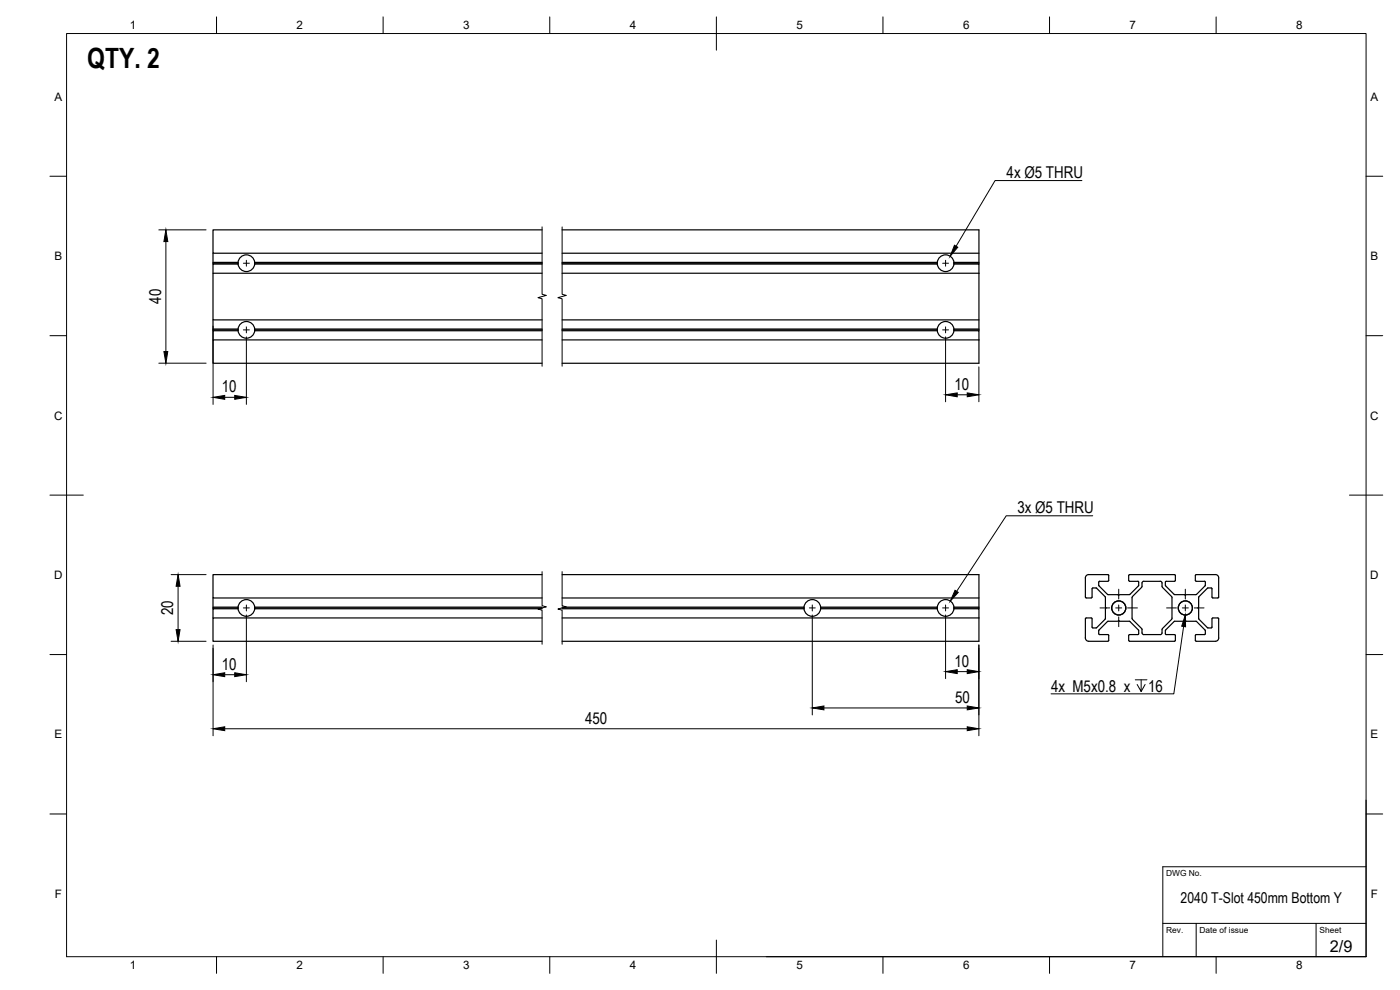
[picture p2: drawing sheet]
<svg xmlns="http://www.w3.org/2000/svg" width="420mm" height="297mm" viewBox="0 0 420 297" stroke-linecap="round" stroke-linejoin="round" font-family="sans-serif">
<!-- layer: Visible -->
<g fill="none" stroke="#000" stroke-width=".36">
<path d="M63.9 76v2.7M71.4 79h-7.5v.2M71.4 79.2h-7.5v2.8M71.4 78.7h-7.5v.3M71.4 79l.1 .2M71.5 78.7l-.1 .3M71.5 78.7a2.51 2.51 0 0 1 2.6-2.2 2.51 2.51 0 0 1 2.4 2.5M76.4 79.2h86.3M76.4 78.7h86.3M76.4 79h86.3M76.5 79a2.51 2.51 0 0 1-2.4 2.5 2.51 2.51 0 0 1-2.6-2.3M162.7 69h-98.8v7h98.8"/>
<path d="M168.7 69h125.1v10.2M168.7 79.2h112.6M168.7 79h112.6M168.7 78.7h112.6M168.7 76h125.1M281.3 79v.2M281.3 78.7v.3M281.3 78.7a2.51 2.51 0 0 1 2.5-2.2 2.51 2.51 0 0 1 2.5 2.2M281.3 79.2a2.51 2.51 0 0 0 2.5 2.3 2.51 2.51 0 0 0 2.5-2.3M286.3 79.2h7.5v2.8M286.3 78.7h7.5M286.3 78.7v.3"/>
<path d="M286.3 79h7.5M286.3 79v.2M63.9 96v2.7M71.4 99h-7.5v.2M71.4 99.2h-7.5v2.8M71.4 98.7h-7.5v.3M71.4 99a2.51 2.51 0 0 0 2.5 2.5 2.51 2.51 0 0 0 2.6-2.5M71.5 98.7l-.1 .3M71.5 98.7a2.51 2.51 0 0 1 2.6-2.2 2.51 2.51 0 0 1 2.4 2.5M76.4 99.2h86.3M76.4 98.7h86.3M76.4 99h86.3"/>
<path d="M162.7 82h-98.8v14h98.8M168.7 99.2h112.6M168.7 99h112.6M168.7 98.7h112.6M168.7 82h125.1M168.7 96h125.1M281.3 99a2.51 2.51 0 0 0 2.5 2.5 2.51 2.51 0 0 0 2.5-2.5M281.3 98.7v.3M281.3 98.7a2.51 2.51 0 0 1 2.5-2.2 2.51 2.51 0 0 1 2.5 2.2M286.3 99.2h7.5v2.8M286.3 98.7h7.5M286.3 98.7v.3"/>
<path d="M286.3 99h7.5M293.8 82v17.2M162.7 102h-98.8v7h98.8M168.7 102h125.1M293.8 102v7h-125.1M63.9 179.4v2.8M162.7 172.4h-98.8v7h98.8M168.7 172.4h125.1v9.8M168.7 179.4h125.1M327.7 176.7v2.6l-1.7 .1-.2-.2M328 176.4l1.1 .1M328 176.4l-.3 .3"/>
<path d="M329.1 176.5l2.6 2.5M329.8 175.6l2.7 2.8h3l.2 .3 .3-.3h3l2.7-2.8M330 174.4h2.5M330 174.4l-.2 .2-.1 1M331.7 179v3.2l.3 .2-.3 .3v3.1M332.5 172.4h-5.8a1.01 1.01 0 0 0-1 1v5.8M332.5 172.4l.2 .3v1.5l-.2 .2M339 174.4h2.5M341.5 174.4l.2 .2v1M343.2 174.4h5M343.2 174.4l-.4 .2-.2 1.6-2.8 2.9v6.6l2.9 3v1.2l.3 .4 5.2 .1M348.2 174.4l.5 .2 .2 1.6 2.8 3.1v6.4l-2.8 2.9-.2 1.6-.5 .2"/>
<path d="M349.7 174.7v.9M349.8 175.6v.2M349.8 175.8l2.6 2.5M350 174.4h2.5M350 174.4l-.2 .2M352.5 174.4l.2-.2v-1.5l-.2-.3h-13.5l-.3 .3 .1 1.5 .2 .2M358.7 172.7v1.5M358.8 174.2l.2 .2M359 174.4h2.5M361.5 174.4l.2 .2v1M361.7 175.6l-2.8 2.8h-2.9l-.3 .3-.2-.3-3.1-.1M363.7 176.7l-.2-.3-1.1 .1-2.6 2.5-.1 3.2-.2 .2 .2 .3 .1 3 2.6 2.6h1.3v-2.6"/>
<path d="M364.7 172.4h-5.7l-.2 .3M364.8 172.4a1.01 1.01 0 0 1 1 1l-.1 5.9h-1.9l-.1-2.6M71.4 182.4h-7.5v.3M71.4 182.7h-7.5v2.7M71.4 182.2h-7.5v.2M71.4 182.4a2.51 2.51 0 0 0 2.5 2.5 2.51 2.51 0 0 0 2.6-2.5M71.5 182.2a2.51 2.51 0 0 1 2.6-2.3 2.51 2.51 0 0 1 2.4 2.5M71.5 182.2l-.1 .2M76.4 182.7h86.3M76.4 182.2h86.3M76.4 182.4h86.3M162.7 185.4h-98.8v7h98.8"/>
<path d="M168.7 182.7h72.6M168.7 182.2h72.6M168.7 182.4h72.6M168.7 185.4h125.1M241.3 182.4a2.51 2.51 0 0 0 2.5 2.5 2.51 2.51 0 0 0 2.5-2.5M241.3 182.2a2.51 2.51 0 0 1 2.6-2.3 2.51 2.51 0 0 1 2.4 2.5M241.3 182.2v.2M246.3 182.7h35M246.3 182.2h35M246.3 182.4h35M281.3 182.4a2.51 2.51 0 0 0 2.5 2.5 2.51 2.51 0 0 0 2.5-2.5M281.3 182.2v.2"/>
<path d="M286.3 182.7h7.5v2.7M286.3 182.2h7.5v.2M286.3 182.2v.2M286.3 182.2a2.51 2.51 0 0 0-2.5-2.3 2.51 2.51 0 0 0-2.5 2.3M286.3 182.4h7.5v.3M293.8 185.4v7h-125.1M325.7 185.7v5.7a1.01 1.01 0 0 0 1 1h5.8M325.8 185.6l.2-.2h1.5l.2 .2M327.7 185.7v2.4l.3 .3M329.1 188.3l-1.1 .1M329.8 190.2l.2 .2h2.5M329.8 189l-.1 1.2"/>
<path d="M331.7 185.8l-2.6 2.5M332.4 186.5l-2.6 2.5M332.4 186.5l3.1-.1 .2-.2 .3 .2 3.1 .1M332.5 190.4l.2 .2v1.6l-.2 .2M339 192.4h13.5M339.1 186.5l2.6 2.5M341.5 190.4l-2.7 .1v1.6l.2 .3M341.7 189v1.2M341.7 190.2l-.2 .2M349.7 189.2v1M349.8 190.2l.2 .2 2.7 .1v1.7l-.2 .2M349.8 189v.2"/>
<path d="M352.4 186.5l-2.6 2.5M352.4 186.5l3.1-.1 .2-.2 .3 .2 3.1 .1M358.7 190.7v1.5M358.8 192.1l.2 .3M359 192.4h5.7M359.1 186.5l2.6 2.5M361.7 189v1.2M361.7 190.2l-.2 .2h-2.5l-.2 .2M363.7 185.6l.3-.2h1.5l.2 .2M365.7 185.7l.1 5.7a1.01 1.01 0 0 1-1 1"/>
<circle cx="335.8" cy="182.4" r="2.11"/>
<circle cx="335.8" cy="182.4" r="2.13"/>
<circle cx="355.7" cy="182.4" r="2.11"/>
<circle cx="355.7" cy="182.4" r="2.13"/>
</g>
<!-- layer: BORDER -->
<g fill="none" stroke="#000" stroke-width=".3">
<path d="M20 10.1h390v276.9h-390zM65 5.1v5M115 5.1v5M165 5.1v5M215 5.1v10M265 5.1v5M315 5.1v5M365 5.1v5M15 52.9h5M410 52.9h5M15 100.7h5M410 100.7h5"/>
<path d="M15 148.6h10M405 148.6h10M15 196.4h5M410 196.4h5M15 244.2h5M410 244.2h5M65 287v5M115 287v5M165 287v5M215 282.1v9.9M265 287v5M315 287v5"/>
<path d="M365 287v5"/>
</g>
<!-- layer: Break Lines -->
<path d="M162.7 68.1v20.2l1.3 .3-2.6 .7 1.3 .3v20.3M168.7 68.1v20.2l1.2 .3-2.5 .7 1.3 .3v20.3M162.7 171.5v10.2l1.3 .4-2.6 .6 1.3 .4v10.2M168.7 171.5v10.2l1.2 .4-2.5 .6 1.3 .4v10.2" fill="none" stroke="#000" stroke-width=".3"/>
<!-- layer: FD_Dimensions -->
<g fill="none" stroke="#000" stroke-width=".3">
<path d="M47.7 69h14.1M49.8 72.5v33M63.9 97.8v23.5M47.7 109h14.1M67.4 119.2h3M73.9 101.1v20.2M283.8 101.1v19.5M287.3 118.5h3M293.8 110.1v10.5M51.4 172.4h10.4M53.4 175.9v13M51.4 192.4h10.4"/>
<path d="M63.9 193.5v27.3M73.9 184.5v20M243.8 184.5v30M283.8 184.5v19.1M293.8 193.5v27.3M67.4 218.7h222.9M67.4 202.4h3M247.3 212.4h43M287.3 201.5h3"/>
</g>
<g fill="#000" stroke="#000" stroke-width=".3">
<path d="M49.8 69l.6 3.5h-1.2zM49.2 105.5h1.2l-.6 3.5zM63.9 119.2l3.5-.6v1.2zM70.4 118.6l3.5 .6-3.5 .6zM283.8 118.5l3.5-.6v1.1zM290.3 117.9l3.5 .6-3.5 .5zM53.4 172.4l.6 3.5h-1.1zM52.9 188.9h1.1l-.6 3.5zM63.9 218.7l3.5-.6v1.1zM63.9 202.4l3.5-.5v1.1zM70.4 201.9l3.5 .5-3.5 .6zM243.8 212.4l3.5-.6v1.2z"/>
<path d="M283.8 201.5l3.5-.6v1.2zM290.3 218.1l3.5 .6-3.5 .5zM290.3 200.9l3.5 .6-3.5 .6zM290.3 211.8l3.5 .6-3.5 .6z"/>
</g>
<!-- layer: Smart Centers -->
<g fill="none" stroke="#000" stroke-width=".3">
<path d="M73 79h1.8M73.9 78.1v1.8M282.9 79h1.8M283.8 78.1v1.8M73 99h1.8M73.9 98.1v1.8M282.9 99h1.8M283.8 98.1v1.8M335.7 176.8v2.9M355.7 176.8v2.9M73 182.4h1.8M73.9 181.5v1.8"/>
<path d="M242.9 182.4h1.8M243.8 181.5v1.8M282.9 182.4h1.8M283.8 181.5v1.8M330.1 182.4h3M334.8 182.4h1.8M335.7 181.5v1.8M335.7 185.1v2.9M338.4 182.4h3M350.1 182.4h3M354.8 182.4h1.8M355.7 181.5v1.8"/>
<path d="M355.7 185.1v2.9M358.4 182.4h3"/>
</g>
<!-- layer: Hole Notes -->
<path d="M355.2 188l-2.9 20.2h-36.9M340.7 204h3.5M342.5 204v3.5l-1.2-2.1M343.7 205.4l-1.2 2.1" fill="none" stroke="#000" stroke-width=".3"/>
<path d="M355.7 184.5l.1 3.6-1.2-.2z" fill="#000" stroke="#000" stroke-width=".3"/>
<!-- layer: TITLEBLOCK -->
<path d="M410 240.1v46.9h-180M349 277.1h61M359 277.1v9.9M395 277.1v9.9M410 260.1h-61v26.9" fill="none" stroke="#000" stroke-width=".3"/>
<!-- layer: Leaders -->
<path d="M286.4 73.6l1 .6-2.2 2.7zM286.6 177.1l1 .6-2.4 2.6z" fill="#000" stroke="#000" stroke-width=".3"/>
<path d="M324.7 54.2h-26.1l-11.7 19.7M327.9 154.8h-25.9l-14.9 22.6" fill="none" stroke="#000" stroke-width=".3"/>
<text font-size="8.4" x="26.2" y="20.5">QTY. 2</text>
<g font-size="4.9">
<text x="302.1" y="53.5">4x Ø5 THRU</text>
<text x="48.3" y="91.1" transform="rotate(-90 48.3 91.1)">40</text>
<text x="66.6" y="117.8">10</text>
<text x="286.4" y="117">10</text>
<text x="305.3" y="154.1">3x Ø5 THRU</text>
<text x="52" y="184.6" transform="rotate(-90 52 184.6)">20</text>
<text x="66.6" y="201">10</text>
<text x="286.4" y="200.1">10</text>
<text x="315.4" y="207.5">4x M5x0.8 x</text>
<text x="344.6" y="207.5">16</text>
<text x="286.6" y="211">50</text>
<text x="175.6" y="217.2">450</text>
<text x="399.1" y="285.7">2/9</text>
</g>
<text font-size="4.5" x="354.3" y="271">2040 T-Slot 450mm Bottom Y</text>
<g font-size="3.5">
<text x="39" y="8.8">1</text>
<text x="89" y="8.8">2</text>
<text x="139" y="8.8">3</text>
<text x="189" y="8.8">4</text>
<text x="239" y="8.8">5</text>
<text x="289" y="8.8">6</text>
<text x="339" y="8.8">7</text>
<text x="389" y="8.8">8</text>
<text x="16.3" y="30.2">A</text>
<text x="411.3" y="30.2">A</text>
<text x="16.3" y="78">B</text>
<text x="411.3" y="78">B</text>
<text x="16.2" y="125.9">C</text>
<text x="411.2" y="125.9">C</text>
<text x="16.2" y="173.7">D</text>
<text x="411.2" y="173.7">D</text>
<text x="16.3" y="221.6">E</text>
<text x="411.3" y="221.6">E</text>
<text x="16.4" y="269.4">F</text>
<text x="411.4" y="269.4">F</text>
<text x="39" y="290.8">1</text>
<text x="89" y="290.8">2</text>
<text x="139" y="290.8">3</text>
<text x="189" y="290.8">4</text>
<text x="239" y="290.8">5</text>
<text x="289" y="290.8">6</text>
<text x="339" y="290.8">7</text>
<text x="389" y="290.8">8</text>
</g>
<g font-size="2.5">
<text x="350" y="262.9">DWG No.</text>
<text x="350" y="279.9">Rev.</text>
<text x="360" y="279.9">Date of issue</text>
<text x="396" y="279.9">Sheet</text>
</g>
</svg>
